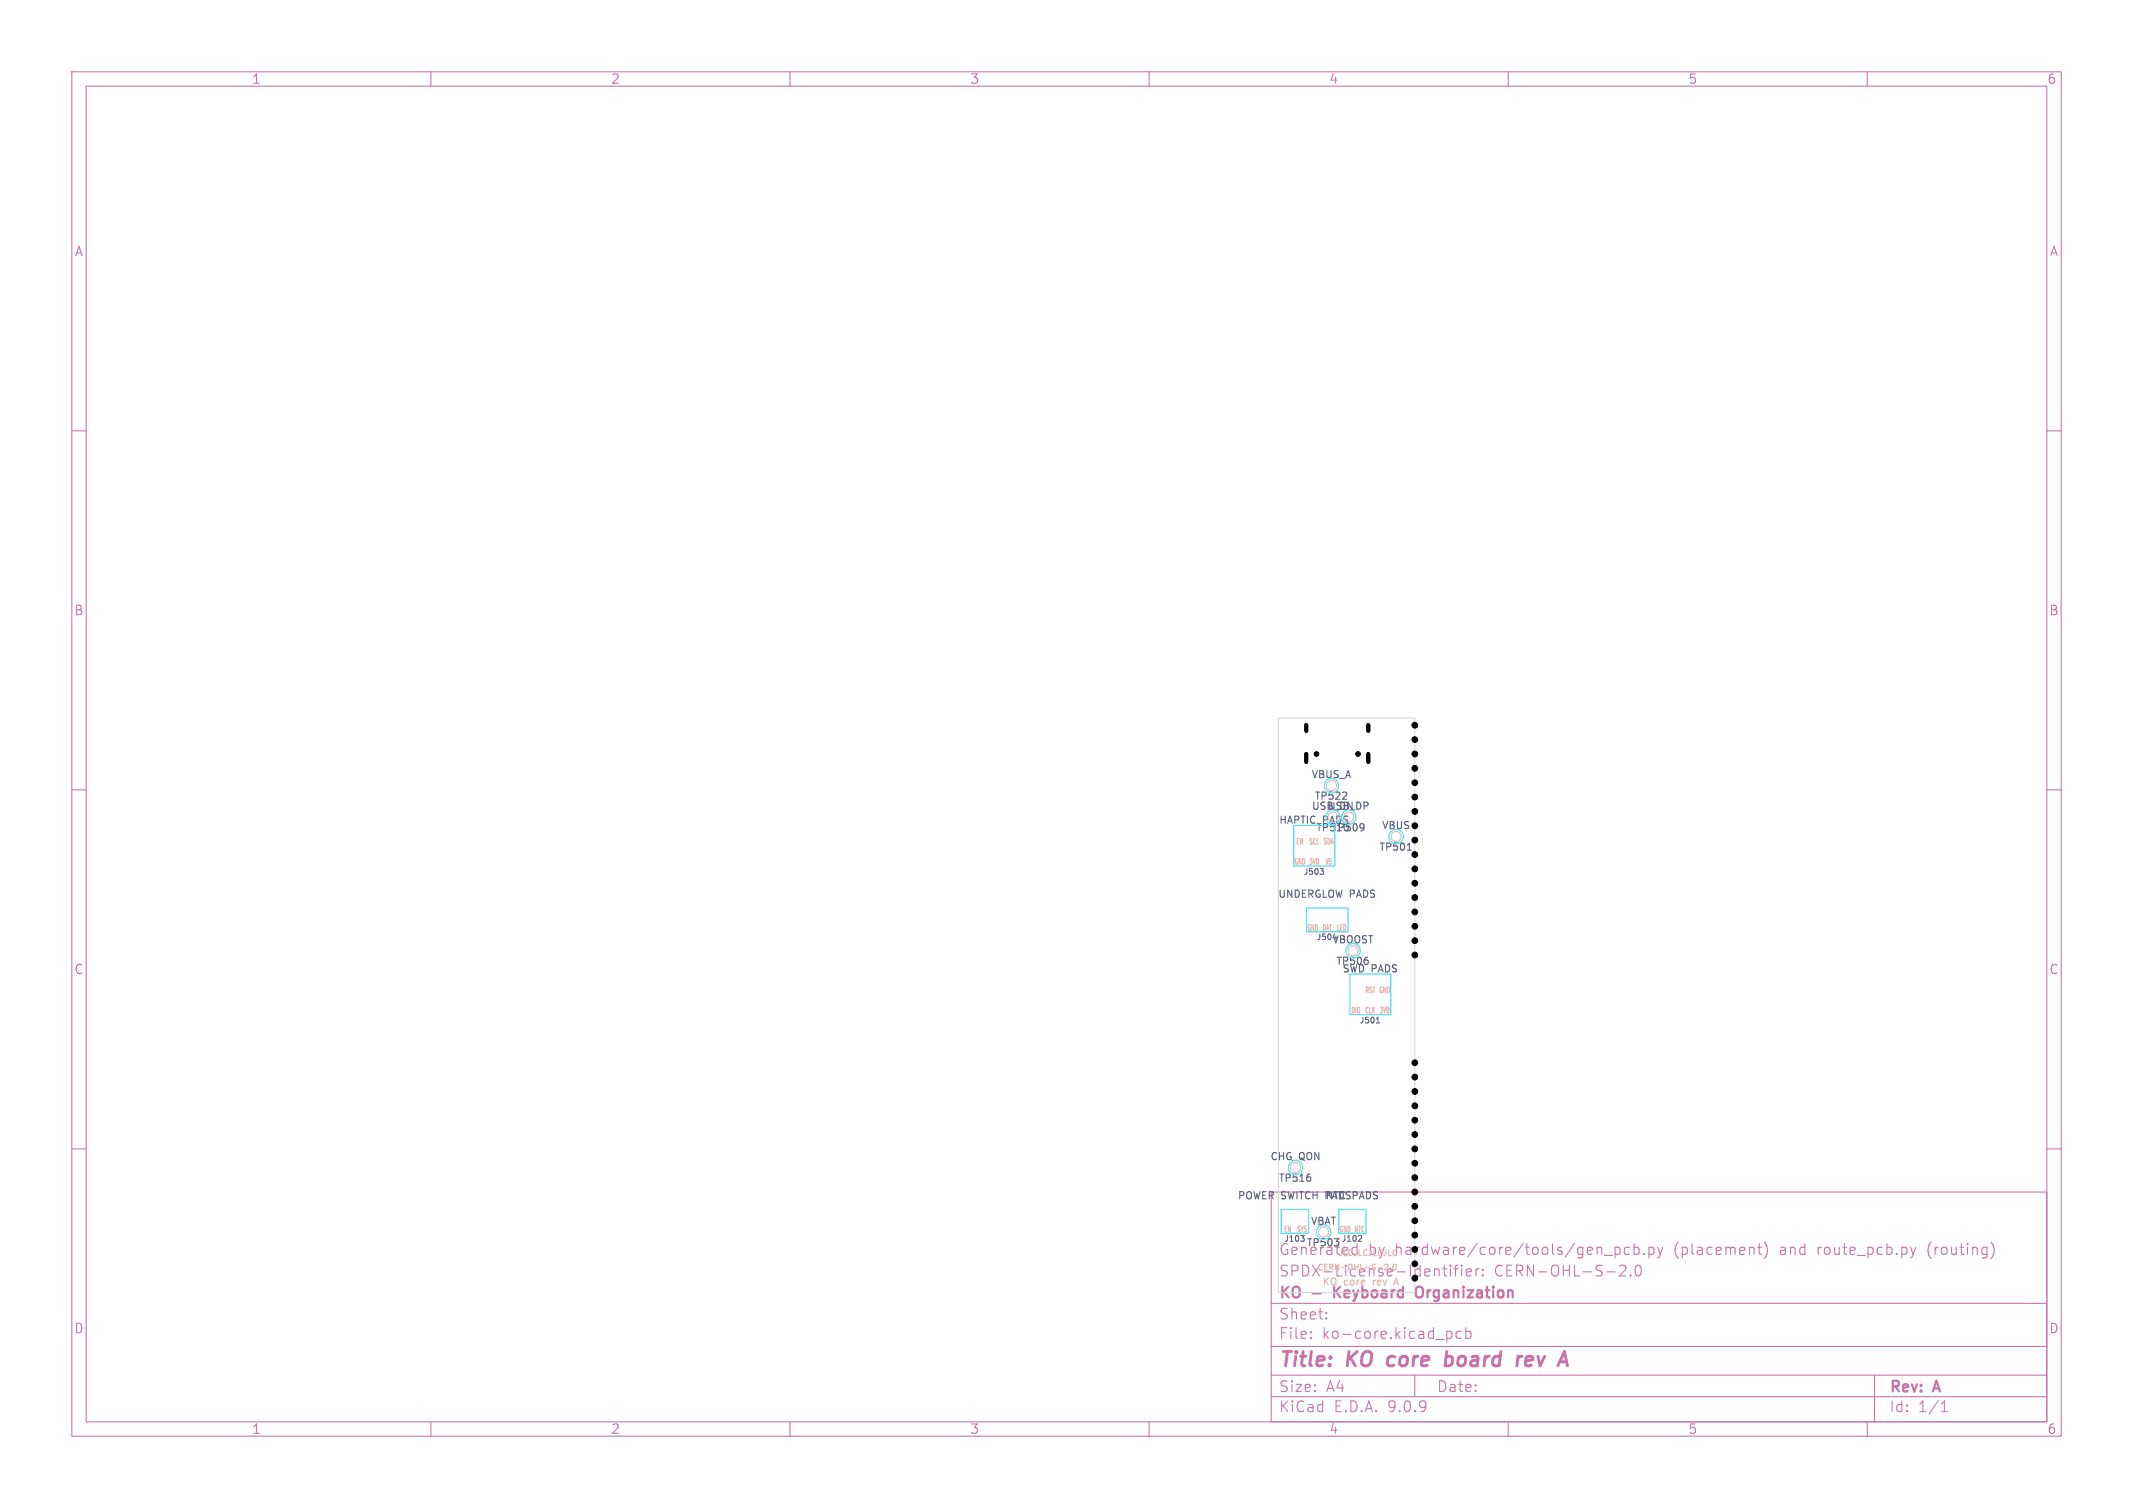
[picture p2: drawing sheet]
<svg xmlns="http://www.w3.org/2000/svg" width="297mm" height="210mm" viewBox="0 0 297 210" stroke-linecap="round" stroke-linejoin="round" font-family="sans-serif">
<g fill="none" stroke="#c872ab" stroke-width=".15">
<path d="M10 10h277v190h-277zM12 12h273v186h-273zM60 10v2M110 10v2M160 10v2M210 10v2M260 10v2M10 60h2M285 60h2M10 110h2M285 110h2M10 160h2"/>
<path d="M177 166h108v32h-108zM188.4 173.8l.1-.1 .5 .1M189 173.2v1.5M200.9 176.7h.6M201.3 177.7h.2M202 176.2v.1M202 176.7v1M202 176.2l-.1 .1h.1M202.5 176.7h.5M203 176.2l-.3 .1v.1v1.3M203.5 176.2v.1M203.5 176.7v1"/>
<path d="M203.5 176.2l.1 .1h-.1M204.2 177.2l.7-.1-.1-.3-.4-.1-.2 .2v.7l.2 .1 .4-.1M205.5 176.7v1M206 176.7l-.3 .1-.2 .2M206.5 177.6v.1M206.5 177.6h-.1l.1 .1M206.5 176.8v.1M206.5 176.8h-.1l.1 .1M224.9 173.8l.4-.1 .3 .3v.4l-.1 .2-.2 .1-.4-.1M224.9 173.7v1.5M225.5 176.3l.2-.1 .5 .1a.41 .41 0 0 1 .1 .5l-.8 .9h.9M226.9 173.8l-.4-.1-.3 .3v.4l.1 .2 .2 .1 .4-.1"/>
<path d="M227 177.6h.1l-.1 .1M227 177.6v.1M227.5 173.8l.5-.1 .2 .3v.4l-.1 .2-.1 .1-.5-.1M227.5 173.2v1.5M227.9 176.3a.36 .36 0 0 1 .6 .2 .77 .77 0 0 1-.5 1.2 1 1 0 0 1-.1-1.4zM228.9 174.6h.1l-.1 .1M228.9 174.6h-.1l.1 .1M228.9 174.6v.1M229.6 173.8l.4-.1 .3 .3v.4l-.1 .2-.2 .1-.4-.1M229.6 173.7v1.5M230.8 173.7l.4 1M231.2 174.7l-.2 .4-.2 .1"/>
<path d="M231.5 173.7l-.3 1M244.7 173.7h.6M245 173.2v1.3v.1l.3 .1M245.7 173a1.72 1.72 0 0 1 0 2.3M266 173.7l.4 1M266.4 174.7l-.2 .4M266.7 173.7l-.3 1M277.2 173a1.72 1.72 0 0 1 0 2.3M285 160h2M60 198v2M110 198v2M160 198v2"/>
<path d="M177 194.5h108M177 191.5h108M177 187.5h108M177 181.5h108M182.5 186.3h.1l-.1 .1M182.5 186.3v.1M182.5 185.5v.1M182.5 185.5h.1l-.1 .1M184.7 183.6v.1M184.7 183.6h-.1l.1 .1M184.7 182.8v.1M184.7 182.8h-.1l.1 .1"/>
<path d="M197 191.5v3M201.6 185.4h.3l.3 .3-.1 .6-.2 .1h-.3M203.5 185.5l-.5-.1-.3 .3v.4l.2 .2 .1 .1 .5-.1M204.1 185.5l.4-.1 .3 .3v.4l-.1 .2-.2 .1-.4-.1M204.1 184.9v1.5M210 198v2M260 198v2M261 191.5v6.5M270.3 196.6h.9M270.3 195.5l.4-.4v1.5"/>
</g>
<path d="M193.3 189.1l-.1 .7 .1 .3 .2 .1M201.4 189l.2-.1 .5 .1M201.5 188.2l-.3 2M202.1 190a.66 .66 0 0 1-.9 .1M211.8 188.9h.1M213.2 188.9l-.6 .1-.1 .2-.1 .7 .1 .2 .1 .1h.4M213.4 189.4l-1 .1M216.9 190.2l.9-2 .5 2" fill="none" stroke="#c872ab" stroke-width=".4"/>
<path d="M185.8 179.2v1.5M186.6 179.2l-.8 .8M197.9 179.3a.5 .5 0 0 0-.5-.1 .5 .5 0 0 0-.3 .5v.5a.5 .5 0 0 0 .3 .4 .5 .5 0 0 0 .5 0M182.8 180.1h1.1" fill="none" stroke="#c872ab" stroke-width=".3"/>
<path d="M178 100h19v80h-19z" fill="none" stroke="#d0d2cd" stroke-width=".14"/>
<path d="M183.8 121h.5l-.3 .3M184.2 121.3l.1 .1-.1 .3M191.6 142.5h.5M191.8 141.8l.1-.1v.8M181.6 172.1l-.3 .3M189.6 172.1v.3l-.5 .5h.5" fill="none" stroke="#585d84" stroke-width=".14"/>
<path d="M186.9 111.3h.6M187.5 110.4v.3M189.9 114.8v.7M189.9 115.1v.1M195.9 118.4h.6M190.5 133.8v.3M182.5 164v.4M185.8 172.5h.6l-.3 .4" fill="none" stroke="#585d84" stroke-width=".15"/>
<g fill="none" stroke="#26e9ff" stroke-width=".14">
<path d="M180.2 115h5.7v5.6h-5.7zM181.9 126.5h5.8v3.3h-5.8zM188 135.7h5.7v5.6h-5.7zM178.4 168.5h3.8v3.3h-3.8zM186.4 168.5h3.8v3.3h-3.8z"/>
<circle cx="185.4" cy="109.4" r="1"/>
<circle cx="185.6" cy="113.8" r="1"/>
<circle cx="187.8" cy="113.8" r="1"/>
<circle cx="194.4" cy="116.5" r="1"/>
<circle cx="188.4" cy="132.4" r="1"/>
<circle cx="180.4" cy="162.6" r="1"/>
<circle cx="184.3" cy="171.6" r="1"/>
</g>
<path d="M194.4 178l-.3 1" fill="none" stroke="#e8b2a7" stroke-width=".15"/>
<g fill="none" stroke="#e8b2a7" stroke-width=".14">
<circle cx="185.4" cy="109.4" r=".7"/>
<circle cx="185.6" cy="113.8" r=".7"/>
<circle cx="187.8" cy="113.8" r=".7"/>
<circle cx="194.4" cy="116.5" r=".7"/>
<circle cx="188.4" cy="132.4" r=".7"/>
<circle cx="180.4" cy="162.6" r=".7"/>
<circle cx="184.3" cy="171.6" r=".7"/>
</g>
<g fill="#000" stroke="#000" stroke-width=".14">
<circle cx="183.3" cy="105" r=".33"/>
<circle cx="189.1" cy="105" r=".32"/>
<circle cx="197" cy="107" r=".4"/>
<circle cx="197" cy="117" r=".4"/>
<circle cx="197" cy="115" r=".4"/>
<circle cx="197" cy="109" r=".4"/>
<circle cx="197" cy="103" r=".4"/>
<circle cx="197" cy="105" r=".4"/>
<circle cx="197" cy="119" r=".4"/>
<circle cx="197" cy="101" r=".4"/>
<circle cx="197" cy="111" r=".4"/>
<circle cx="197" cy="113" r=".4"/>
<circle cx="197" cy="131" r=".4"/>
<circle cx="197" cy="133" r=".4"/>
<circle cx="197" cy="125" r=".4"/>
<circle cx="197" cy="121" r=".4"/>
<circle cx="197" cy="123" r=".4"/>
<circle cx="197" cy="127" r=".4"/>
<circle cx="197" cy="129" r=".4"/>
<circle cx="197" cy="158" r=".4"/>
<circle cx="197" cy="156" r=".4"/>
<circle cx="197" cy="148" r=".4"/>
<circle cx="197" cy="150" r=".4"/>
<circle cx="197" cy="152" r=".4"/>
<circle cx="197" cy="154" r=".4"/>
<circle cx="197" cy="160" r=".4"/>
<circle cx="197" cy="168" r=".4"/>
<circle cx="197" cy="170" r=".4"/>
<circle cx="197" cy="176" r=".4"/>
<circle cx="197" cy="166" r=".4"/>
<circle cx="197" cy="172" r=".4"/>
<circle cx="197" cy="162" r=".4"/>
<circle cx="197" cy="164" r=".4"/>
</g>
<path d="M181.9 101v.8M181.9 105v1.1M190.5 101v.8M190.5 105v1.1" fill="none" stroke="#000" stroke-width=".6"/>
<g font-size="2.8" fill="#c872ab">
<text x="178" y="190.9">Title:</text>
<text x="187.7" y="190.9">KO</text>
<text x="194.1" y="190.9">core</text>
<text x="202.9" y="190.9">board</text>
<text x="213.7" y="190.9">rev</text>
</g>
<g font-size="2.1">
<text x="178" y="178">SPDX-License-Identifier:</text>
<text x="194.3" y="175">hardware/core/tools/gen_pcb.py</text>
</g>
<text font-size="2.1" fill="#585d84" x="178" y="175">Generated</text>
<text font-size="2.1" fill="#e8b2a7" x="190.5" y="175">by</text>
<g font-size="2.1" fill="#c872ab">
<text x="208" y="178">CERN-OHL-S-2.0</text>
<text x="233.2" y="175">(placement)</text>
<text x="248.1" y="175">and</text>
<text x="253.5" y="175">route_pcb.py</text>
<text x="268.9" y="175">(routing)</text>
<text x="178" y="184">Sheet:</text>
<text x="178" y="181.2">KO</text>
<text x="186.4" y="181.2">Keyboard</text>
<text x="198.4" y="181.2">Organization</text>
<text x="178" y="186.7">File:</text>
<text x="184.1" y="186.7">ko-core.kicad_pcb</text>
<text x="178" y="196.9">KiCad</text>
<text x="178" y="194.1">Size:</text>
<text x="184.7" y="194.1">A4</text>
<text x="185.7" y="196.9">E.D.A.</text>
<text x="193.3" y="196.9">9.0.9</text>
<text x="200" y="194.1">Date:</text>
<text x="263" y="194.3">Rev:</text>
<text x="263" y="196.9">Id:</text>
<text x="267.1" y="196.9">1/1</text>
<text x="269.4" y="194.3">A</text>
</g>
<g font-size="1.8" fill="#c872ab">
<text x="35" y="11.9">1</text>
<text x="85" y="11.9">2</text>
<text x="135" y="11.9">3</text>
<text x="185" y="11.9">4</text>
<text x="235" y="11.9">5</text>
<text x="285" y="11.9">6</text>
<text x="10.3" y="35.9">A</text>
<text x="285.4" y="35.9">A</text>
<text x="10.3" y="85.9">B</text>
<text x="285.3" y="85.9">B</text>
<text x="10.3" y="135.9">C</text>
<text x="285.3" y="135.9">C</text>
<text x="10.3" y="185.9">D</text>
<text x="285.3" y="185.9">D</text>
<text x="35" y="199.9">1</text>
<text x="85" y="199.9">2</text>
<text x="135" y="199.9">3</text>
<text x="185" y="199.9">4</text>
<text x="235" y="199.9">5</text>
<text x="285" y="199.9">6</text>
</g>
<g font-size="1.4" fill="#585d84">
<text x="182.5" y="108.6">VBUS_A</text>
<text x="182.6" y="113">USB_DN</text>
<text x="183" y="111.6">TP522</text>
<text x="184.8" y="113">USB_DP</text>
<text x="178" y="114.9">HAPTIC</text>
<text x="183.2" y="116">TP510</text>
<text x="184.2" y="114.9">PADS</text>
<text x="185.4" y="116">TP509</text>
<text x="192" y="118.7">TP501</text>
<text x="192.3" y="115.7">VBUS</text>
<text x="177.9" y="125.2">UNDERGLOW PADS</text>
<text x="185.4" y="131.6">VBOOST</text>
<text x="186" y="134.6">TP506</text>
<text x="186.8" y="135.6">SWD PADS</text>
<text x="176.8" y="161.8">CHG_QON</text>
<text x="172.3" y="167.2">POWER</text>
<text x="178" y="164.8">TP516</text>
<text x="178.4" y="167.2">SWITCH NTC</text>
<text x="184.8" y="167.2">PADSPADS</text>
<text x="181.9" y="173.8">TP503</text>
<text x="182.4" y="170.8">VBAT</text>
</g>
<g font-size="1.4" fill="#e8b2a7">
<text x="184" y="179.2">KO</text>
<text x="187.1" y="179.2">core</text>
<text x="191.4" y="179.2">rev</text>
<text x="194.6" y="179.2">A</text>
</g>
<g font-size="1.1" fill="#e8b2a7">
<text x="180.4" y="117.8">EN</text>
<text x="182.2" y="117.8">SCL SDA</text>
<text x="180.1" y="120.6">GND 3V0</text>
<text x="184.4" y="120.6">V5</text>
<text x="181.9" y="129.8">GND DAT LED</text>
<text x="188" y="141.3">DIO CLK 3V0</text>
<text x="190" y="138.5">RST GND</text>
<text x="178.7" y="171.8">EN</text>
<text x="180.5" y="171.8">SYS</text>
<text x="186.4" y="171.8">GND NTC</text>
<text x="183.3" y="177.1">CERN-OHL-S-2.0</text>
<text x="186.2" y="175.1">JLCJLCJLCJLC</text>
</g>
<g font-size="1.1" fill="#585d84">
<text x="181.5" y="122">J503</text>
<text x="183.3" y="131.1">J504</text>
<text x="189.3" y="142.7">J501</text>
<text x="178.8" y="173.1">J103</text>
<text x="186.8" y="173.1">J102</text>
</g>
</svg>
